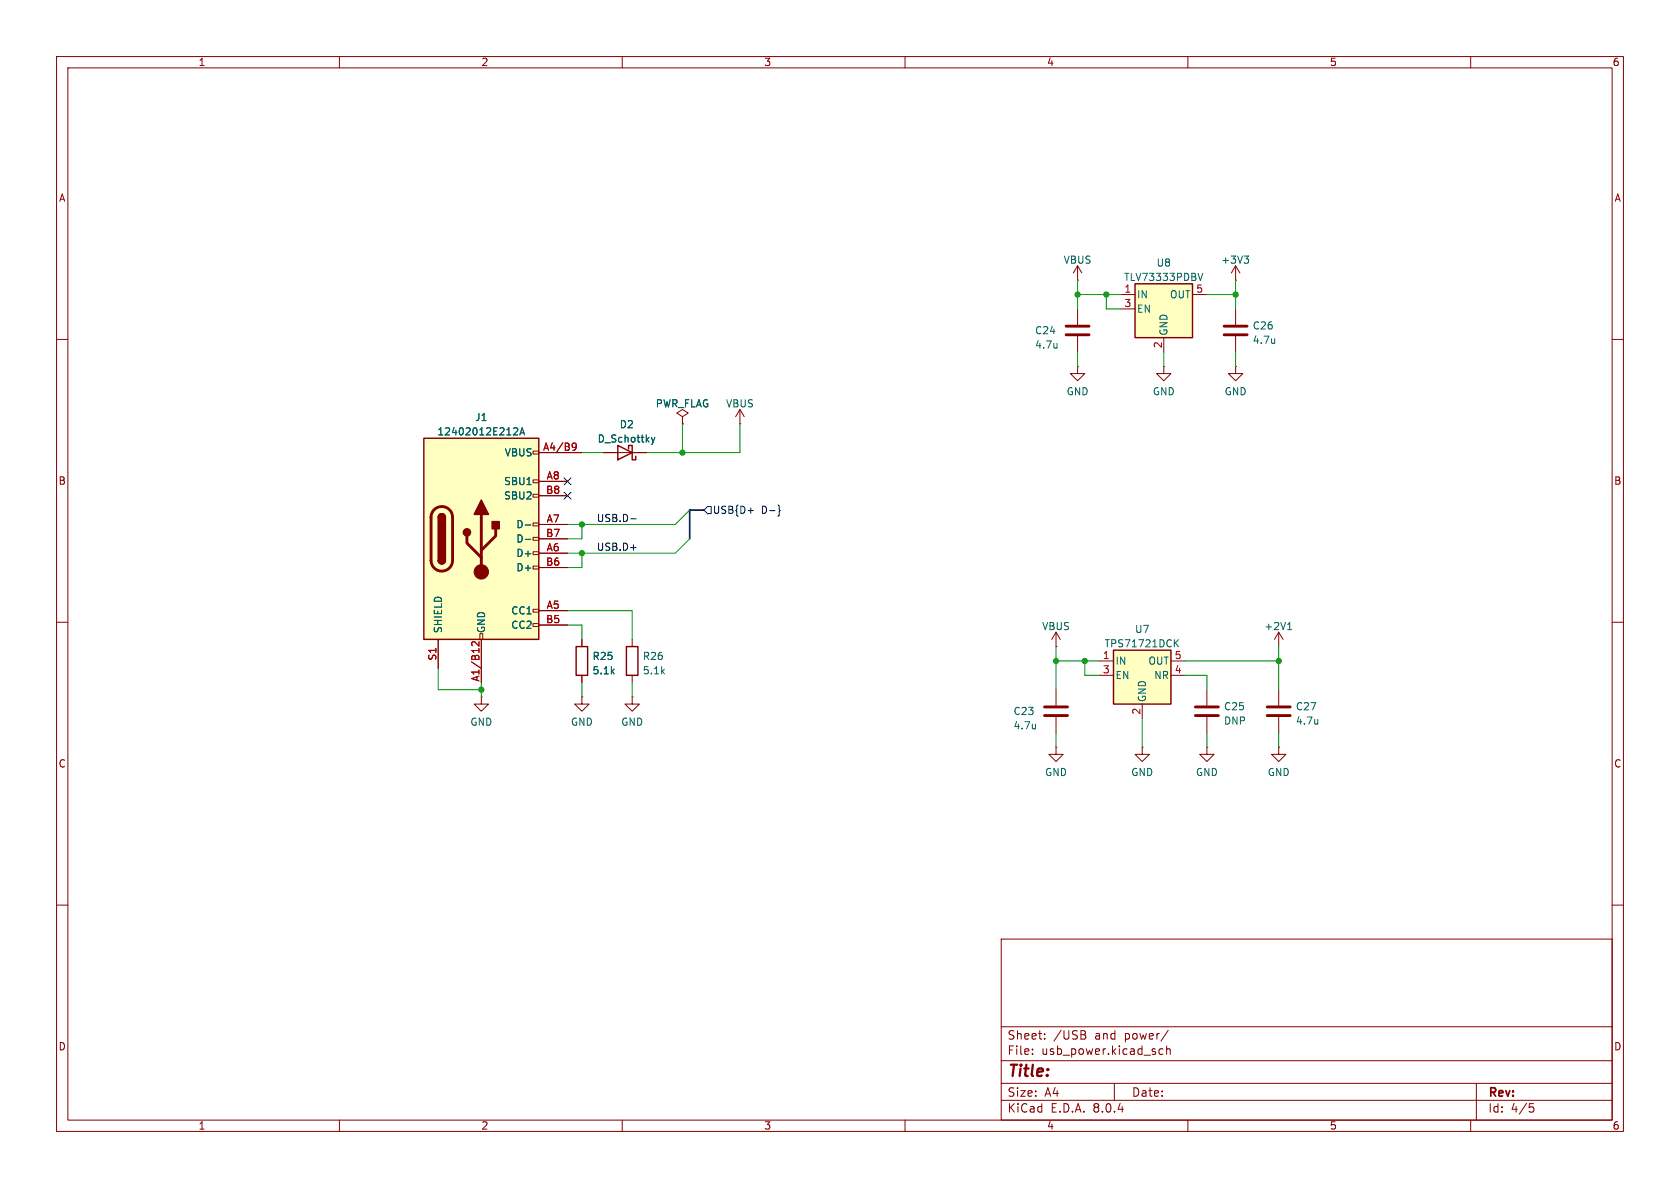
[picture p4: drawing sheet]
<svg xmlns="http://www.w3.org/2000/svg" width="297mm" height="210mm" viewBox="0 0 297 210" stroke-linecap="round" stroke-linejoin="round" font-family="sans-serif">
<g fill="none" stroke="#840000" stroke-width=".18">
<path d="M10 10h277v190h-277zM12 12h273v186h-273zM60 10v2M110 10v2M160 10v2M210 10v2M260 10v2M10 60h2M218.4 54.6v2.8M218.4 59.4v2.8M285 60h2M120.6 73.7l1.1-.7-1.1-.6-1 .6 1 .7v1.2"/>
<path d="M120.6 74.9h.1M130.8 74.9h.1M130.8 72.4l-.8 1.3M130.8 72.4v2.5M130.8 72.4l.8 1.3M106.7 80h7.6M10 110h2M102.9 113v1.3M102.9 119.4v1.3M111.8 113v1.3M111.8 119.4v1.3M226.1 111.8v2.5"/>
<path d="M226.1 111.8l-.8 1.2M226.1 111.8l.7 1.2M285 110h2M85.1 123.2v1.3h1.3l-1.3 1.2-1.3-1.2h1.3M85.1 123.2h.1M102.9 123.2v1.3h1.2l-1.2 1.2-1.3-1.2h1.3M102.9 123.2h.1M111.8 123.2v1.3h1.2l-1.2 1.2-1.3-1.2h1.3M111.8 123.2h.1M186.7 132.1v1.3h1.3l-1.3 1.2-1.3-1.2h1.3M186.7 132.1h.1M186.7 121.9v2.8"/>
<path d="M186.7 126.7v2.8M201.9 132.1v1.3h1.3l-1.3 1.2-1.2-1.2h1.2M201.9 132.1h.1M213.4 132.1v1.3h1.2l-1.2 1.2-1.3-1.2h1.3M213.4 132.1h.1M213.4 121.9v2.8M213.4 126.7v2.8M226.1 132.1v1.3h1.2l-1.2 1.2-1.3-1.2h1.3M226.1 132.1h.1M226.1 121.9v2.8M226.1 126.7v2.8M10 160h2"/>
<path d="M285 160h2M177 166h108v32h-108zM60 198v2M110 198v2M160 198v2M177 194.5h108M177 191.5h108M177 187.5h108M177 181.5h108M182.5 186.3v.1M182.5 185.5v.1M184.7 183.6v.1"/>
<path d="M184.7 182.8v.1M191.6 182.9a.4 .4 0 0 1 .4 .4 .4 .4 0 0 1-.3 .4M191.7 182.3l.2 .2-.2 .3M197 191.5v3M205.6 185.5l-.4-.1-.3 .3v.4l.1 .2h.6M206.2 185.5l.3-.1 .3 .1 .1 .9M206.2 184.9v1.5M206.5 182.1l-1.3 2M210 198v2M260 198v2M261 191.5v6.5M270.4 195.1h.7"/>
<path d="M270.5 195.7h.4l.3 .3-.2 .5-.5 .1"/>
</g>
<path d="M216.4 59.2h4.1M216.4 57.7h4.1M184.7 126.5h4M184.7 125h4M211.3 126.5h4.1M211.3 125h4.1M224 126.5h4.1M224 125h4.1" fill="none" stroke="#840000" stroke-width=".51"/>
<path d="M225.3 59.9v.8M115.2 77.3l.3 .9M115.5 78.2l-.3 .4M115.8 77.3l-.3 .9M225.3 60.6h.1M227.6 111.3h.8M227.8 110.3l.2-.3v1.3M183.1 128v.8M183.1 128.7l-.1 .1M233 127.2v.8M233 127.9l-.1 .1" fill="none" stroke="#006464" stroke-width=".18"/>
<path d="M109.2 78.7l2.6 1.3-2.6 1.3zM111.1 79.4v-.7h.7v2.6h.6v-.7M101.9 114.3h2v5.1h-2zM110.7 114.3h2.1v5.1h-2.1z" fill="none" stroke="#840000" stroke-width=".25"/>
<path d="M196.8 114.9h10.2v9.6h-10.2z" fill="#ffffc2"/>
<path d="M196.8 114.9h10.2v9.6h-10.2z" fill="none" stroke="#840000" stroke-width=".25"/>
<g fill="none" stroke="#840000" stroke-width=".18">
<path d="M190.5 49.5h.1M190.5 47l-.8 1.3M190.5 47v2.5M190.5 47l.8 1.3M205.7 64.8v1.2h1.3l-1.3 1.3-1.2-1.3h1.2M205.7 64.8h.1M186.7 114.3h.1M186.7 111.8l-.8 1.2M186.7 111.8v2.5M186.7 111.8l.8 1.2M194.3 116.8h2.5M194.3 119.4h2.5"/>
<path d="M207 116.8h2.5M207 119.4h2.5M201.9 124.5v2.5"/>
</g>
<path d="M207.8 113.6l.5 .8M208.3 113.1l-.7 .7" fill="none" stroke="#006464" stroke-width=".18"/>
<path d="M200.7 50.2h10.1v9.5h-10.1z" fill="#ffffc2"/>
<path d="M200.7 50.2h10.1v9.5h-10.1z" fill="none" stroke="#840000" stroke-width=".25"/>
<path d="M198.1 52.1h2.6M198.1 54.6h2.6M205.7 59.7v2.5M210.8 52.1h2.6M218.4 49.5h.1M218.4 47l-.7 1.3M218.4 47v2.5M218.4 47l.8 1.3M218.4 64.8v1.2h1.3l-1.3 1.3-1.2-1.3h1.2M218.4 64.8h.1" fill="none" stroke="#840000" stroke-width=".18"/>
<path d="M211.8 48.3l.4 1.3 .4-1.3M220 45.3h.7l-.4 .4M220.5 45.7l.2 .3v.3l-.2 .2" fill="none" stroke="#006464" stroke-width=".18"/>
<path d="M74.9 77.5h20.3v35.5h-20.3z" fill="#ffffc2"/>
<g fill="none" stroke="#840000" stroke-width=".18">
<path d="M190.5 54.6v2.8M190.5 59.4v2.8M94.2 79.8h1v.5h-1zM120.6 74.9h.1M190.5 64.8v1.2h1.3l-1.3 1.3-1.3-1.3h1.3M190.5 64.8h.1M94.2 97.5h1v.5h-1zM94.2 95h1v.5h-1zM94.2 92.5h1v.5h-1zM94.2 87.4h1v.5h-1zM94.2 84.8h1v.5h-1zM95.2 80h7.7"/>
<path d="M95.2 97.8h5.1M95.2 92.7h5.1M95.2 85.1h5.1M95.2 95.3h5.1M95.2 87.6h5.1M106.7 80h2.5M111.8 80h2.5M77.5 113v5.1M84.8 112h.5v1h-.5zM85.1 113v7.7M94.2 110.2h1v.5h-1zM94.2 107.7h1v.5h-1z"/>
<path d="M94.2 100.1h1v.5h-1zM95.2 108h5.1M95.2 110.5h5.1M95.2 100.3h5.1M102.9 113v1.3M102.9 119.4v1.3"/>
</g>
<path d="M74.9 77.5h20.3v35.5h-20.3zM77.5 99.1a.64 .64 0 0 0 .6 .6 .64 .64 0 0 0 .6-.6M77.5 91.4a.64 .64 0 0 1 .6-.6 .64 .64 0 0 1 .6 .6" fill="none" stroke="#840000" stroke-width=".25"/>
<path d="M188.5 59.2h4M188.5 57.7h4M76.8 90.1a1.9 1.9 0 0 1 2-.4 1.9 1.9 0 0 1 1.2 1.7v7.7a1.91 1.91 0 0 1-1.9 1.9 1.91 1.91 0 0 1-1.9-1.9v-7.8l.2-.6zM82.5 94.7v1.3l2.6 2.6M85.1 90.9v10.2M87.6 93.5v1.2l-2.5 2.6" fill="none" stroke="#840000" stroke-width=".51"/>
<g fill="#840000" stroke="#840000" stroke-width=".25">
<path d="M77.5 99.1h1.2a.64 .64 0 0 1-.6 .6 .64 .64 0 0 1-.6-.6z"/>
<path d="M77.5 91.4h1.2v7.7h-1.2z"/>
<path d="M77.7 91a.64 .64 0 0 1 .6-.1 .64 .64 0 0 1 .4 .5h-1.2z"/>
<path d="M85.1 88.4l1.3 2.5h-2.6z"/>
<path d="M87 92.2h1.3v1.3h-1.3z"/>
<circle cx="82.5" cy="94.1" r=".63"/>
</g>
<circle cx="85.1" cy="101.1" r="1.27" fill="#840000" stroke="#840000" stroke-width=".18"/>
<path d="M101.2 78.4l.2-.1 .4 .1a.84 .84 0 0 1-.3 1.2h-.2M101.9 78.9l-.3 .2-.4-.1M84.7 113.4v.8l-.9-.8-.4 .3 .1 .4" fill="none" stroke="#a90000" stroke-width=".18"/>
<path d="M91 75.6l.4 .1 .1 .3-.8 .9h.8M91.9 76.9l.4-1.3 .4 1.3M92 76.5h.6M115.2 77.3l.3 .9M115.5 78.2l-.3 .4M115.8 77.3l-.3 .9M186.9 60.7v.8M186.9 61.4l-.1 .1M92.9 92.8h.9M92.9 95.3h.9" fill="none" stroke="#006464" stroke-width=".18"/>
<path d="M99.7 87l1.2 1.2M99.7 84.5l1.2 1.2M100.9 87l-1.2 1.2M100.9 84.5l-1.2 1.2M125.1 89.5h.6v1.3h-.6l-.6-.6zM132.2 90.3h1M137.6 89.3l.2 .2v.6l.1 .2-.1 .1v.7l-.2 .1" fill="none" stroke="#000084" stroke-width=".18"/>
<path d="M111.5 96.8h1M111.5 91.7h1" fill="none" stroke="#0f0f0f" stroke-width=".18"/>
<path d="M124.5 90.2h-2.6v5.1" fill="none" stroke="#000084" stroke-width=".3"/>
<g fill="none" stroke="#009600" stroke-width=".18">
<path d="M190.5 49.5v5.1M190.5 52.1h7.6M195.6 52.1v2.5h2.5M213.4 52.1h5M218.4 49.5v5.1M120.6 74.9v5.1M130.8 74.9v5.1h-16.5M190.5 62.2v2.6M205.7 62.2v2.6M218.4 62.2v2.6M102.9 80h3.8M102.9 92.7v2.6h-2.6"/>
<path d="M102.9 97.8v2.5h-2.6M121.9 90.2l-2.5 2.5h-19.1M121.9 95.3l-2.5 2.5h-19.1M77.5 118.1v3.8h7.6M100.3 108h11.5v5M100.3 110.5h2.6v2.5M186.7 116.8h7.6M186.7 114.3v7.6M191.8 116.8v2.6h2.5M209.5 116.8h16.6M209.5 119.4h3.9v2.5M226.1 114.3v7.6"/>
<path d="M85.1 120.7v2.5M102.9 120.7v2.5M111.8 120.7v2.5M186.7 129.5v2.6M201.9 127v5.1M213.4 129.5v2.6M226.1 129.5v2.6"/>
</g>
<g fill="#009600" stroke="#009600" stroke-width=".18">
<circle cx="186.7" cy="116.8" r=".46"/>
<circle cx="120.6" cy="80" r=".46"/>
<circle cx="102.9" cy="92.7" r=".46"/>
<circle cx="102.9" cy="97.8" r=".46"/>
<circle cx="85.1" cy="121.9" r=".46"/>
<circle cx="195.6" cy="52.1" r=".46"/>
<circle cx="226.1" cy="116.8" r=".46"/>
<circle cx="191.8" cy="116.8" r=".46"/>
<circle cx="190.5" cy="52.1" r=".46"/>
<circle cx="218.4" cy="52.1" r=".46"/>
</g>
<text font-size="2.8" fill="#840000" x="178" y="190.9">Title:</text>
<g font-size="2.1" fill="#840000">
<text x="178" y="184">Sheet:</text>
<text x="186.2" y="184">/USB</text>
<text x="193.6" y="184">and</text>
<text x="199" y="184">power/</text>
<text x="178" y="186.7">File:</text>
<text x="184.1" y="186.7">usb_power.kicad_sch</text>
<text x="178" y="196.9">KiCad</text>
<text x="178" y="194.1">Size:</text>
<text x="184.7" y="194.1">A4</text>
<text x="185.7" y="196.9">E.D.A.</text>
<text x="193.3" y="196.9">8.0.4</text>
<text x="200" y="194.1">Date:</text>
<text x="263" y="194.3">Rev:</text>
<text x="263" y="196.9">Id:</text>
<text x="267.1" y="196.9">4/5</text>
</g>
<g font-size="1.8" fill="#840000">
<text x="35" y="11.9">1</text>
<text x="85" y="11.9">2</text>
<text x="135" y="11.9">3</text>
<text x="185" y="11.9">4</text>
<text x="235" y="11.9">5</text>
<text x="285" y="11.9">6</text>
<text x="10.3" y="35.9">A</text>
<text x="285.3" y="35.9">A</text>
<text x="10.3" y="85.9">B</text>
<text x="285.3" y="85.9">B</text>
<text x="10.3" y="135.9">C</text>
<text x="285.3" y="135.9">C</text>
<text x="10.3" y="185.9">D</text>
<text x="285.3" y="185.9">D</text>
<text x="35" y="199.9">1</text>
<text x="85" y="199.9">2</text>
<text x="135" y="199.9">3</text>
<text x="185" y="199.9">4</text>
<text x="235" y="199.9">5</text>
<text x="285" y="199.9">6</text>
</g>
<g font-size="1.8" fill="#006464">
<text x="187.9" y="46.8">VBUS</text>
<text x="204.4" y="47.3">U8</text>
<text x="215.8" y="46.8">+3V3</text>
<text x="198.6" y="49.9">TLV73333PDBV</text>
<text x="200.9" y="52.9">IN</text>
<text x="206.7" y="52.9">OUT</text>
<text x="182.9" y="59.3">C24</text>
<text x="200.9" y="55.5">EN</text>
<text x="206.6" y="59.4" transform="rotate(-90 206.6 59.4)">GND</text>
<text x="221.4" y="58.4">C26</text>
<text x="182.9" y="61.8">4.7u</text>
<text x="221.4" y="61">4.7u</text>
<text x="188.5" y="70.1">GND</text>
<text x="203.7" y="70.1">GND</text>
<text x="216.4" y="70.1">GND</text>
<text x="77.2" y="77.2">12402012E212A</text>
<text x="83.9" y="74.6">J1</text>
<text x="109.5" y="75.9">D2</text>
<text x="115.8" y="72.2">PWR_FLAG</text>
<text x="128.3" y="72.2">VBUS</text>
<text x="89.1" y="80.9">VBUS</text>
<text x="105.6" y="78.4">D_Schottky</text>
<text x="89" y="86">SBU1</text>
<text x="89" y="88.5">SBU2</text>
<text x="91.2" y="93.6">D-</text>
<text x="91.2" y="98.7">D+</text>
<text x="91.2" y="101.2">D+</text>
<text x="91.2" y="96.1">D-</text>
<text x="78.3" y="112" transform="rotate(-90 78.3 112)">SHIELD</text>
<text x="86" y="112" transform="rotate(-90 86 112)">GND</text>
<text x="90.3" y="108.8">CC1</text>
<text x="90.3" y="111.4">CC2</text>
<text x="184.1" y="111.6">VBUS</text>
<text x="200.6" y="112.1">U7</text>
<text x="223.4" y="111.6">+2V1</text>
<text x="104.7" y="119.4">5.1k</text>
<text x="104.7" y="116.9">R25</text>
<text x="113.5" y="119.4">5.1k</text>
<text x="113.5" y="116.9">R26</text>
<text x="195.2" y="114.6">TPS71721DCK</text>
<text x="197.1" y="117.7">IN</text>
<text x="202.9" y="117.7">OUT</text>
<text x="197.1" y="120.2">EN</text>
<text x="202.8" y="124.2" transform="rotate(-90 202.8 124.2)">GND</text>
<text x="204" y="120.2">NR</text>
<text x="216.3" y="125.8">C25</text>
<text x="229" y="125.8">C27</text>
<text x="83.1" y="128.5">GND</text>
<text x="100.8" y="128.5">GND</text>
<text x="109.7" y="128.5">GND</text>
<text x="179.1" y="126.6">C23</text>
<text x="179.1" y="129.1">4.7u</text>
<text x="216.3" y="128.3">DNP</text>
<text x="229" y="128.3">4.7u</text>
<text x="184.7" y="137.4">GND</text>
<text x="199.9" y="137.4">GND</text>
<text x="211.3" y="137.4">GND</text>
<text x="224" y="137.4">GND</text>
</g>
<g font-size="1.8" fill="#a90000">
<text x="198.7" y="51.8">1</text>
<text x="211.4" y="51.8">5</text>
<text x="198.7" y="54.4">3</text>
<text x="205.5" y="61.7" transform="rotate(-90 205.5 61.7)">2</text>
<text x="95.9" y="79.8">A4/B9</text>
<text x="96.4" y="87.4">B8</text>
<text x="96.5" y="84.8">A8</text>
<text x="96.4" y="95">B7</text>
<text x="96.5" y="92.5">A7</text>
<text x="96.4" y="100.1">B6</text>
<text x="96.5" y="97.5">A6</text>
<text x="96.5" y="107.7">A5</text>
<text x="96.4" y="110.2">B5</text>
<text x="77.2" y="116.9" transform="rotate(-90 77.2 116.9)">S1</text>
<text x="194.9" y="116.6">1</text>
<text x="194.9" y="119.1">3</text>
<text x="207.6" y="119.1">4</text>
<text x="207.6" y="116.6">5</text>
<text x="84.8" y="120.6" transform="rotate(-90 84.8 120.6)">A1/B12</text>
<text x="201.7" y="126.4" transform="rotate(-90 201.7 126.4)">2</text>
</g>
<g font-size="1.8" fill="#0f0f0f">
<text x="105.4" y="92.4">USB.D-</text>
<text x="105.4" y="97.4">USB.D+</text>
</g>
<g font-size="1.8" fill="#000084">
<text x="125.9" y="91">USB{D+</text>
<text x="134.6" y="91">D-}</text>
</g>
</svg>
